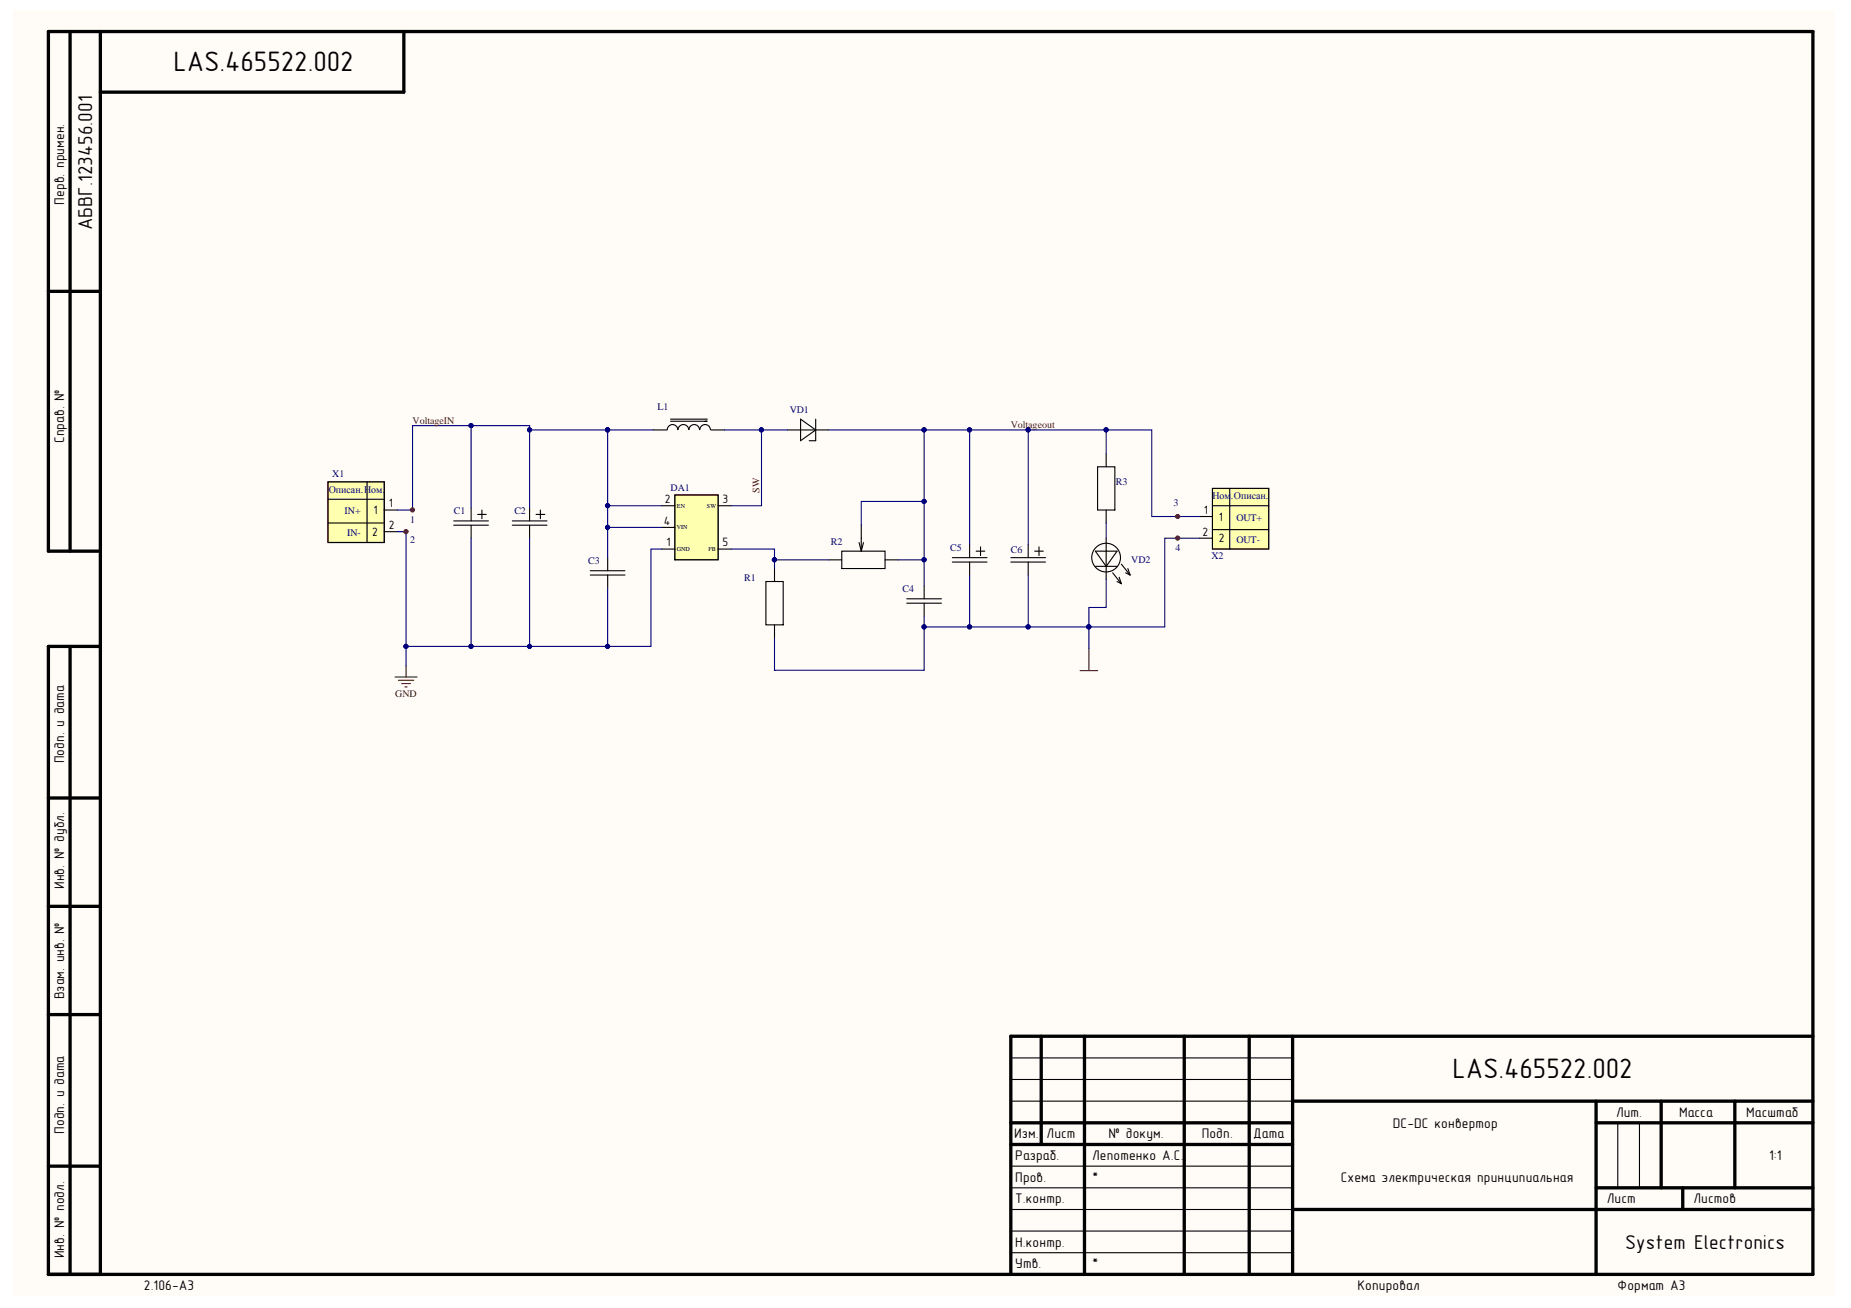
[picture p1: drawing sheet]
<svg xmlns="http://www.w3.org/2000/svg" width="297mm" height="210mm" viewBox="0 0 297 210" stroke-linecap="round" stroke-linejoin="round" font-family="sans-serif">
<path d="M2.2 1.6h292.2v206.4h-292.2z" fill="#fffcf8"/>
<g fill="none" stroke="#000" stroke-width=".53">
<path d="M11.2 5.1v83.3M16.1 5.1v199.4M64.8 5.1v9.7h-48.7M7.8 46.8h8.3M16.1 88.4h-8.3v-83.3h283.1v199.4h-283.1v-100.8h8.3M11.2 103.7v100.8M7.8 128.1h8.3M7.8 145.4h8.3M7.8 162.8h8.3M167.1 166.3v17.4M174 166.3v38.2M190 166.3v38.2"/>
<path d="M200.5 166.3v38.2M207.4 176.7h83.5M207.4 166.3v38.2M256.1 176.7v27.8M266.6 176.7v13.9M278.4 176.7v13.9M290.9 166.3h-128.7v38.2M7.8 187.1h8.3M162.2 180.2h45.2M162.2 183.7h45.2M207.4 194.1h83.5M256.1 180.2h34.8"/>
<path d="M256.1 190.6h34.8M270 190.6v3.5"/>
</g>
<g fill="none" stroke="#000" stroke-width=".18">
<path d="M72.8 84.3h5.6M72.8 83.6h5.6M75.6 81.5v2.1M75.6 84.3v2.1M76.6 82.6h1.4M77.3 81.8v1.4M82.2 84.3h5.6M82.2 83.6h5.6M85 81.5v2.1M85 84.3v2.1M86 82.6h1.4M86.7 81.8v1.4"/>
<path d="M162.2 176.7h45.2M162.2 173.2h45.2M162.2 169.8h45.2M162.2 197.6h45.2M162.2 194.1h45.2M162.2 190.6h45.2M162.2 187.1h45.2M259.6 180.2v10.4M263.1 180.2v10.4M162.2 201h45.2"/>
</g>
<path d="M108.3 79.4h6.9v10.4h-6.9z" fill="#ffffb0" stroke="#800000" stroke-width=".16"/>
<g fill="none" stroke="#000" stroke-width=".18">
<path d="M104.8 69h2.2M107.1 68.9a.85 .85 0 0 1 .8-.8 .85 .85 0 0 1 .9 .8M107.6 67.6h5.9h-.3M107.6 67.3h5.9M108.3 79.4h7v10.4h-7zM108.8 68.9a.86 .86 0 0 1 .9-.8 .86 .86 0 0 1 .8 .8M110.6 68.9a.85 .85 0 0 1 .8-.8 .85 .85 0 0 1 .9 .8M112.3 68.9a.85 .85 0 0 1 .9-.8 .85 .85 0 0 1 .8 .8M114.1 69h2.2M94.7 91.6h5.6M94.7 92.3h5.6M97.5 89.5v2.1"/>
<path d="M97.5 92.3v2.1M106.2 88.1h2.1M106.2 84.6h2.1M106.2 81.2h2.1M115.3 88.1h2M115.3 81.2h2M122.9 93.3h2.8v7h-2.8zM124.3 91.2v2.1M133 89.8h2.1M135.1 88.4h6.9v2.8h-6.9zM137.9 87.1l.3 1.3M138.2 84.3v4.1"/>
<path d="M138.6 87.1l-.4 1.3M142 89.8h2.1M145.5 96.1h5.6M145.5 96.8h5.6M148.3 94v2.1M148.3 96.8v2.1M152.8 90.2h5.6M152.8 89.5h5.6M155.6 87.4v2.1M155.6 90.2v2.1M156.6 88.4h1.4M157.4 87.8v1.4"/>
<path d="M162.2 90.2h5.6M162.2 89.5h5.6M165 87.4v2.1M165 90.2v2.1M166 88.4h1.4M166.7 87.8v1.4M124.3 100.3v2.1"/>
</g>
<path d="M52.6 77.3h9v9.7h-9z" fill="#ffffb0" stroke="#800000" stroke-width=".16"/>
<path d="M52.6 77.3h9.1v9.8h-9.1zM58.9 77.3v9.8M52.6 80.1h9.1M52.6 83.9h9.1M61.7 85.3h2.1M61.7 81.8h2.1" fill="none" stroke="#000" stroke-width=".18"/>
<path d="M194.6 78.4h9v9.7h-9z" fill="#ffffb0" stroke="#800000" stroke-width=".16"/>
<g fill="none" stroke="#000" stroke-width=".18">
<path d="M126.4 69h6.6M128.5 67.3l2.4 1.7-2.4 1.7zM130.9 67.3v3.4h-1M176.1 74.9h2.8v6.9h-2.8zM177.5 72.8v2.1M194.6 78.4h9v9.7h-9zM197.3 78.4v9.7M175.8 88.4h3.5l-1.8 2.5zM175.8 90.9h3.5M177.5 81.8v2.1M177.5 86.4v6.6M178.6 91.9l1.4 1.8"/>
<path d="M179.3 93.3l.7 .4M179.6 92.6l.4 1.1M180 90.5l1.3 1.8M180.6 91.9l.7 .4M181 91.2l.3 1.1M192.5 86.4h2.1M192.5 82.9h2.1M194.6 81.2h9M194.6 85h9"/>
<circle cx="177.5" cy="89.5" r="2.31"/>
</g>
<g fill="none" stroke="#000080" stroke-width=".18">
<path d="M75.6 68.3h9.4v.7h19.8M85 69v12.5M97.5 69v15.6h8.7M116.3 69h10.1M122.2 69v12.2h-4.9M133 69h22.6v18.4M148.3 69v20.8M155.6 69h9.4v18.4M165 69h12.5v3.8M177.5 69h7.3v13.9h7.7M63.8 85.3h1.4v18.4h10.4v-17.3M75.6 81.5v-13.2h-9.4v13.5h-2.4"/>
<path d="M85 86.4v17.3M97.5 94.4v9.3h-21.9M97.5 84.6v4.9M97.5 81.2h8.7M106.2 88.1h-1.7v15.6h-7M117.3 88.1h7v1.7M133 89.8h-8.7v1.4M144.1 89.8h4.2v4.2M148.3 98.9v1.7h7.3M148.3 80.5h-10.1v3.8M165 92.3v8.3M177.5 93v4.5h-2.8v6.6"/>
<path d="M177.5 83.9v2.5M192.5 86.4h-5.6v14.2h-31.3v-8.3M65.2 103.7v3.2M148.3 100.6v7h-24v-5.2"/>
</g>
<g fill="#000080" stroke="#000080" stroke-width=".16">
<circle cx="75.6" cy="68.3" r=".33"/>
<circle cx="85" cy="69" r=".33"/>
<circle cx="97.5" cy="69" r=".34"/>
<circle cx="97.5" cy="84.6" r=".33"/>
<circle cx="97.5" cy="81.1" r=".34"/>
<circle cx="65.1" cy="103.7" r=".33"/>
<circle cx="75.6" cy="103.7" r=".33"/>
<circle cx="85" cy="103.7" r=".33"/>
<circle cx="97.5" cy="103.7" r=".33"/>
<circle cx="122.2" cy="69" r=".34"/>
<circle cx="124.3" cy="89.8" r=".34"/>
<circle cx="148.3" cy="69" r=".34"/>
<circle cx="155.6" cy="69" r=".34"/>
<circle cx="165" cy="69" r=".34"/>
<circle cx="148.3" cy="89.8" r=".34"/>
<circle cx="148.3" cy="80.5" r=".33"/>
<circle cx="155.6" cy="100.6" r=".34"/>
<circle cx="148.3" cy="100.6" r=".34"/>
<circle cx="177.5" cy="69" r=".34"/>
<circle cx="165" cy="100.6" r=".34"/>
<circle cx="174.7" cy="100.6" r=".34"/>
</g>
<path d="M63.4 108.6h3.5M63.9 109.2h2.5M64.5 109.7h1.4M65 110.2h.3M65.2 106.9v1.7M173.3 107.6h2.9M174.7 104.1v3.5" fill="none" stroke="#800000" stroke-width=".18"/>
<g fill="#800000" stroke="#800000" stroke-width=".16">
<circle cx="189" cy="82.9" r=".33"/>
<circle cx="189" cy="86.3" r=".34"/>
<circle cx="65.1" cy="85.3" r=".34"/>
<circle cx="66.2" cy="81.8" r=".34"/>
</g>
<g font-size="4.5">
<text x="27.8" y="11.5">LAS.465522.002</text>
<text x="233.1" y="173.1">LAS.465522.002</text>
</g>
<g font-size="3.2">
<text x="14.8" y="37" transform="rotate(-90 14.8 37)">АБВГ.123456.001</text>
<text x="260.8" y="200.4">System Electronics</text>
</g>
<g font-size="2.2">
<text x="10.3" y="32.9" transform="rotate(-90 10.3 32.9)">Перв. примен.</text>
<text x="10.3" y="71.1" transform="rotate(-90 10.3 71.1)">Справ. №</text>
<text x="10.3" y="122.5" transform="rotate(-90 10.3 122.5)">Подп. и дата</text>
<text x="10.3" y="142.6" transform="rotate(-90 10.3 142.6)">Инв. № дубл.</text>
<text x="10.3" y="160.4" transform="rotate(-90 10.3 160.4)">Взам. инв. №</text>
<text x="259.3" y="179.2">Лит.</text>
<text x="269.4" y="179.2">Масса</text>
<text x="280.2" y="179.2">Масштаб</text>
<text x="10.3" y="181.9" transform="rotate(-90 10.3 181.9)">Подп. и дата</text>
<text x="162.8" y="182.7">Изм.</text>
<text x="168" y="182.7">Лист</text>
<text x="177.9" y="182.7">№ докум.</text>
<text x="192.9" y="182.7">Подп.</text>
<text x="201.1" y="182.7">Дата</text>
<text x="223.5" y="181">DC-DC конвертор</text>
<text x="162.9" y="189.7">Пров.</text>
<text x="162.9" y="186.2">Разраб.</text>
<text x="175.3" y="189.7">*</text>
<text x="175.3" y="186.2">Лепотенко А.С.</text>
<text x="215.2" y="189.7">Схема электрическая принципиальная</text>
<text x="283.9" y="186.2">1:1</text>
<text x="162.9" y="193.1">Т.контр.</text>
<text x="257.9" y="193.1">Лист</text>
<text x="271.8" y="193.1">Листов</text>
<text x="10.3" y="201.9" transform="rotate(-90 10.3 201.9)">Инв. № подл.</text>
<text x="162.9" y="203.6">Утв.</text>
<text x="162.9" y="200.1">Н.контр.</text>
<text x="175.3" y="203.6">*</text>
<text x="23.1" y="207">2.106-A3</text>
<text x="217.9" y="207">Копировал</text>
<text x="259.6" y="207">Формат А3</text>
</g>
<g font-size="1.9">
<text x="60" y="82.5">1</text>
<text x="62.4" y="81.4">1</text>
<text x="106.7" y="80.8">2</text>
<text x="115.9" y="80.8">3</text>
<text x="193.2" y="82.5">1</text>
<text x="195.6" y="83.6">1</text>
<text x="59.7" y="86">2</text>
<text x="62.4" y="84.9">2</text>
<text x="106.5" y="84.2">4</text>
<text x="106.9" y="87.7">1</text>
<text x="115.9" y="87.7">5</text>
<text x="193" y="86">2</text>
<text x="195.6" y="87">2</text>
</g>
<g font-size="1.6" fill="#000080">
<text x="105.5" y="65.9">L1</text>
<text x="126.7" y="66.2">VD1</text>
<text x="53.3" y="76.6">X1</text>
<text x="179.1" y="77.9">R3</text>
<text x="52.8" y="79.1">Описан.Ном.</text>
<text x="55.3" y="82.5">IN+</text>
<text x="65.8" y="83.9">1</text>
<text x="72.8" y="82.5">C1</text>
<text x="82.5" y="82.5">C2</text>
<text x="107.6" y="78.7">DA1</text>
<text x="188.3" y="81.1">3</text>
<text x="194.6" y="80.1">Ном</text>
<text x="197.5" y="80.1">.Описан.</text>
<text x="198.4" y="83.6">OUT+</text>
<text x="55.7" y="86">IN-</text>
<text x="65.8" y="87.1">2</text>
<text x="133.3" y="87.4">R2</text>
<text x="152.5" y="88.5">C5</text>
<text x="162.2" y="88.8">C6</text>
<text x="188.6" y="88.5">4</text>
<text x="194.4" y="89.7">X2</text>
<text x="198.4" y="87.1">OUT-</text>
<text x="94.4" y="90.5">C3</text>
<text x="119.4" y="93.3">R1</text>
<text x="144.8" y="95">C4</text>
<text x="181.5" y="90.4">VD2</text>
</g>
<g font-size="1.6" fill="#800000">
<text x="66.2" y="68">VoltageIN</text>
<text x="162.2" y="68.6">Voltageout</text>
<text x="121.9" y="79.1" transform="rotate(-90 121.9 79.1)">SW</text>
<text x="63.4" y="111.8">GND</text>
</g>
<g font-size="1">
<text x="108.6" y="81.5">EN</text>
<text x="113.5" y="81.5">SW</text>
<text x="108.6" y="88.4">GND</text>
<text x="108.6" y="84.9">VIN</text>
<text x="113.7" y="88.4">FB</text>
</g>
</svg>
